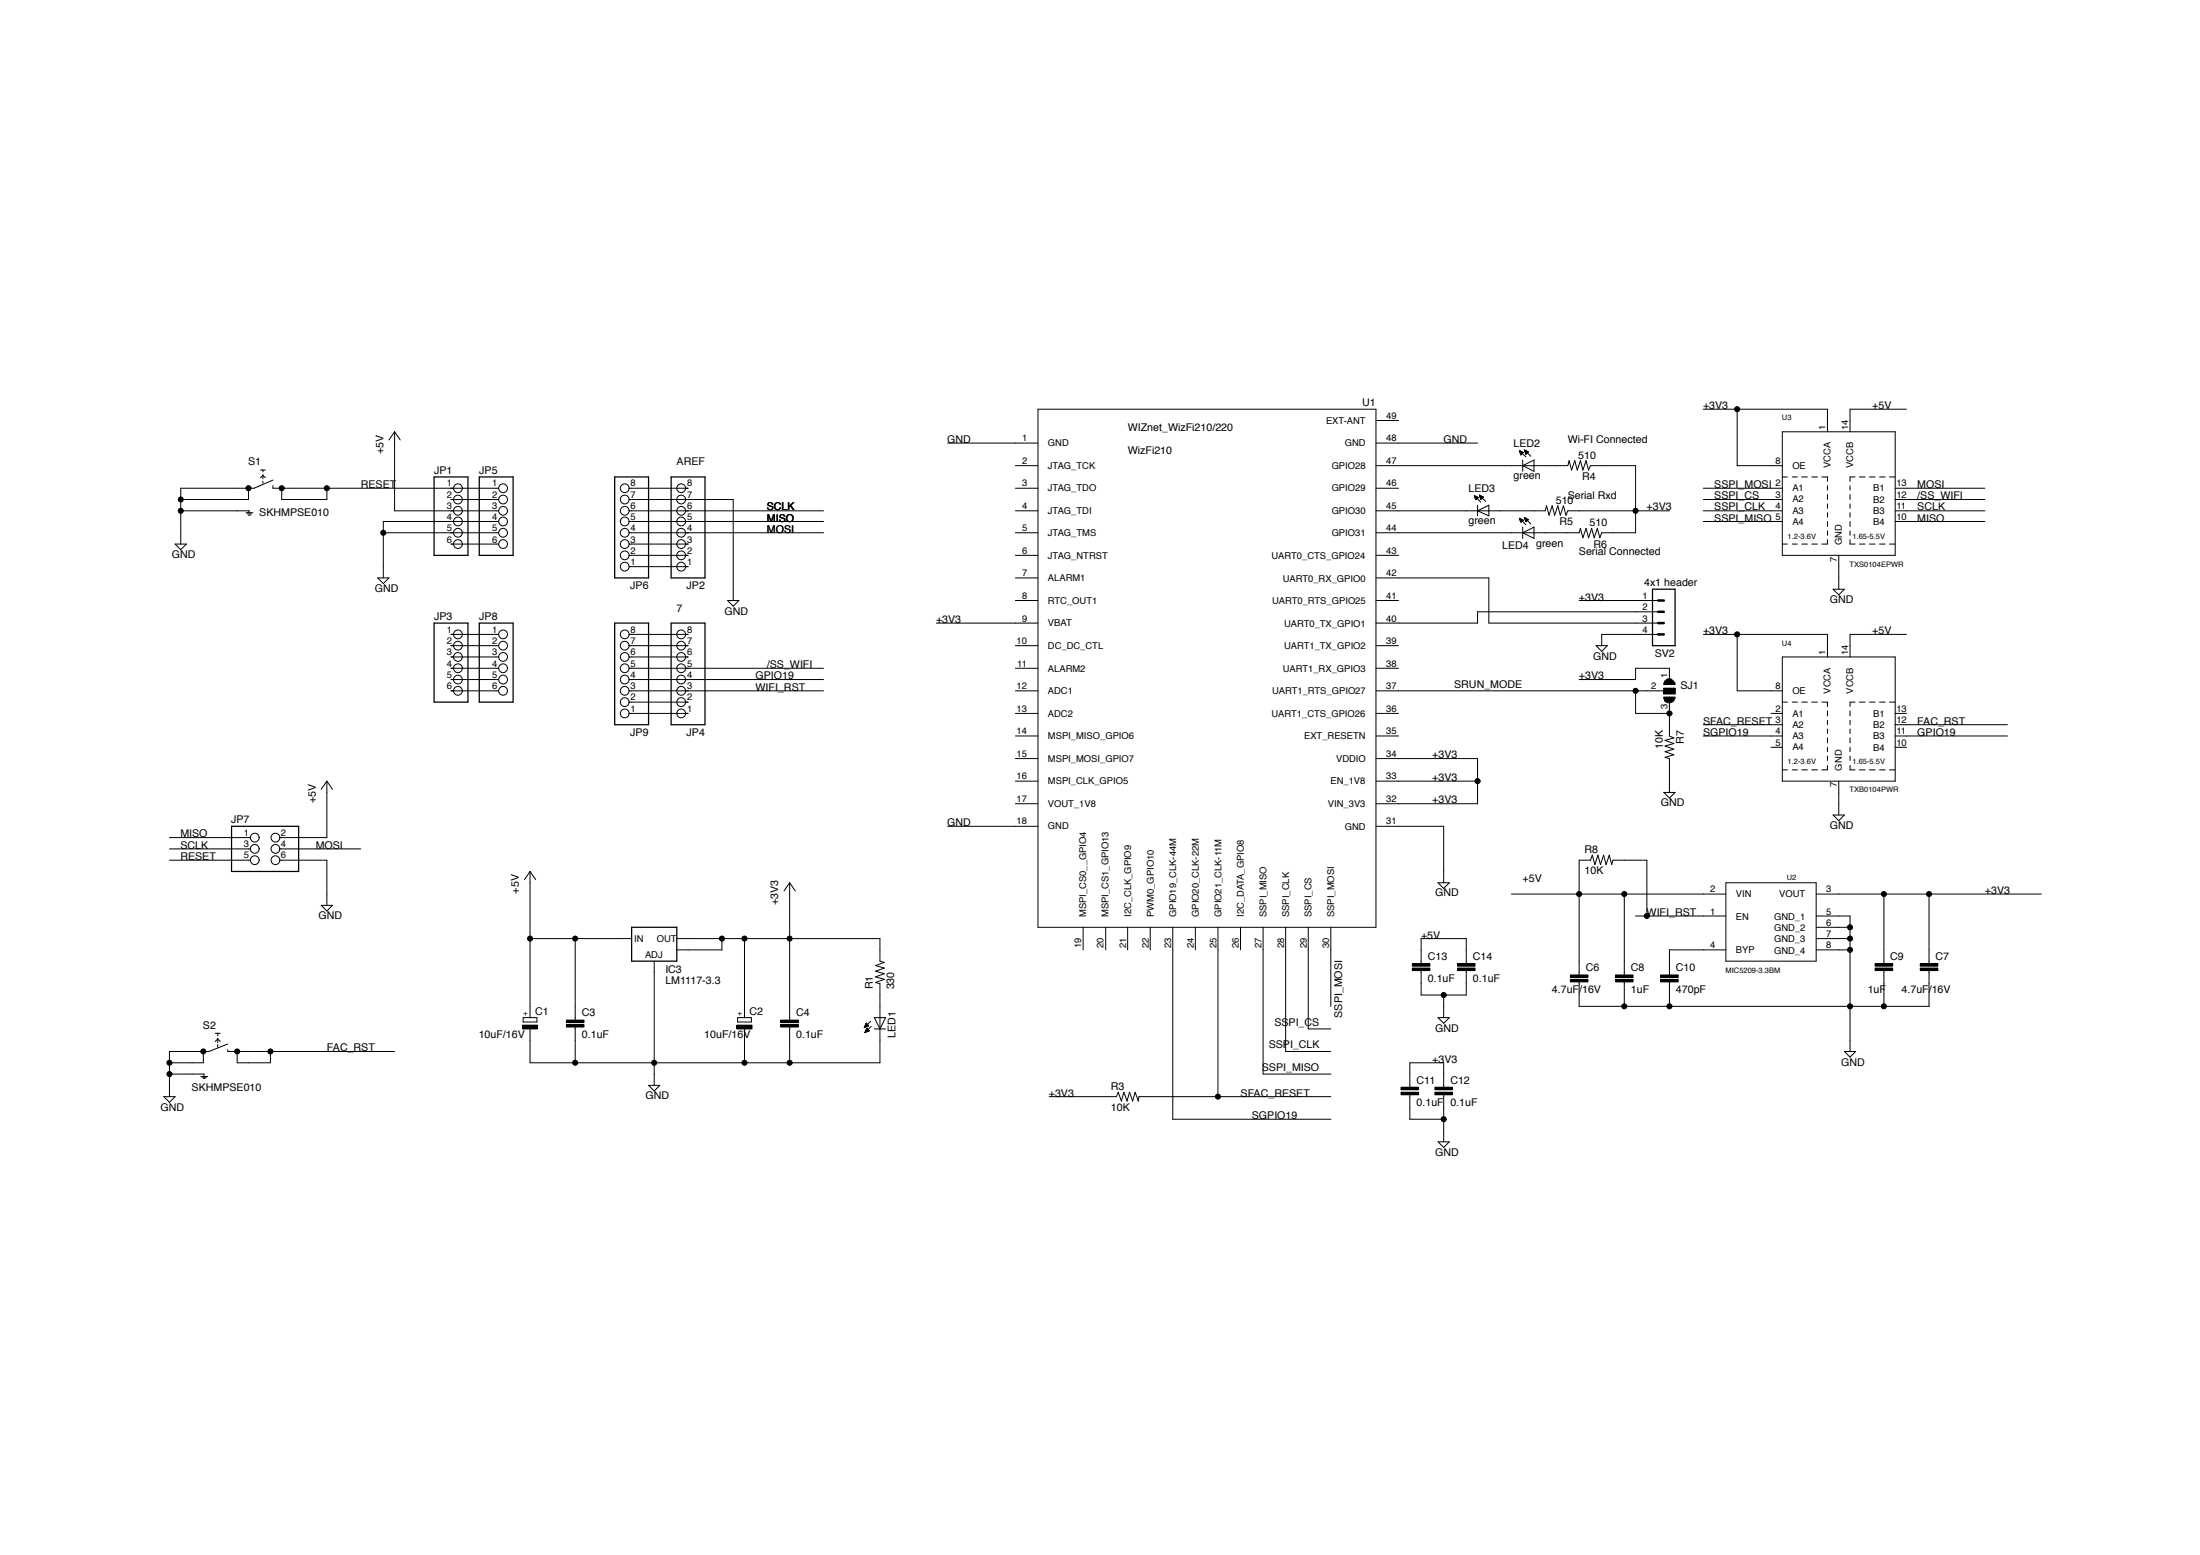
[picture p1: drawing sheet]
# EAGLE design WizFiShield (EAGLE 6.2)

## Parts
C1  10uF/16V  CPOL-EUCT3216  [CT3216]
C2  10uF/16V  CPOL-EUCT3216  [CT3216]
C3  0.1uF  C-EUC0603  [C0603]
C4  0.1uF  C-EUC0603  [C0603]
C6  4.7uF/16V  C-EUC0805  [C0805]
C7  4.7uF/16V  C-EUC0603  [C0603]
C8  1uF  C-EUC0603  [C0603]
C9  1uF  C-EUC0805  [C0805]
C10  470pF  C-EUC0603  [C0603]
C11  0.1uF  C-EUC0603  [C0603]
C12  0.1uF  C-EUC0603  [C0603]
C13  0.1uF  C-EUC0603  [C0603]
C14  0.1uF  C-EUC0603  [C0603]
IC3  LM1117-3.3  V_REG_LM1117SOT223  [SOT223]
JP1  PINHD-1X6  [1X06]
JP2  PINHD-1X8  [1X08]
JP3  PINHD-1X6  [1X06]
JP4  PINHD-1X8  [1X08]
JP5  PINHD-1X6  [1X06]
JP6  PINHD-1X8  [1X08]
JP7  PINHD-2X3  [2X03]
JP8  PINHD-1X6  [1X06]
JP9  PINHD-1X8  [1X08]
LED1  LEDCHIP-LED0805  [CHIP-LED0805]
LED2  green  LEDCHIP-LED0805  [CHIP-LED0805]
LED3  green  LEDCHIP-LED0805  [CHIP-LED0805]
LED4  green  LEDCHIP-LED0805  [CHIP-LED0805]
R1  330  R-US_R0805  [R0805]
R3  10K  RESISTOR0603-RES  [0603-RES]
R4  510  RESISTOR0603-RES  [0603-RES]
R5  510  RESISTOR0603-RES  [0603-RES]
R6  510  RESISTOR0603-RES  [0603-RES]
R7  10K  RESISTOR0603-RES  [0603-RES]
R8  10K  RESISTOR0603-RES  [0603-RES]
S1  SKHMPSE010  [SKHMPXE010]
S2  SKHMPSE010  [SKHMPXE010]
SJ1  SJ2W  [SJ_2]
SV2  4x1 header  MA04-1  [MA04-1]
U1  WizFi210  WIZFI210/220  [WIZFI210/220]
U2  MIC5209-3.3BM  MIC5209  [SO08]
U3  TXS0104EPWR  TXB0104PWR  [TSSOP14]
U4  TXB0104PWR  [TSSOP14]

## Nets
+3V3: C2.+ C4.1 C7.1 C9.1 C11.1 C12.1 IC3.2(OUT) IC3.4(OUT) R1.2 R3.1 R4.1 R5.1 R6.1 SJ1.1 SV2.1 U1.9(VBAT) U1.32(VIN_3V3) U1.33(EN_1V8) U1.34(VDDIO) U2.3(VOUT) U3.1(VCCA) U3.8(OE) U4.1(VCCA) U4.8(OE)
+5V: C1.+ C3.1 C6.1 C8.1 C13.1 C14.1 IC3.3(IN) JP1.3 JP5.3 JP7.2 R8.1 U2.2(VIN) U3.14(VCCB) U4.14(VCCB)
/INT_WIZ: JP2.1 JP6.1
/RESET_WIZ: JP4.6 JP9.6
/SD_DET: JP4.8 JP9.8
/SS_SD: JP2.2 JP6.2
/SS_WIFI: JP4.5 JP9.5 U3.12(B2)
/SS_WIZ: JP2.3 JP6.3
FAC_RST: S2.3(2.1) S2.4(2.2) U4.12(B2)
GND: C1.- C2.- C3.2 C4.2 C6.2 C7.2 C8.2 C9.2 C10.2 C11.2 C12.2 C13.2 C14.2 IC3.1(ADJ) JP1.4 JP1.5 JP2.7 JP5.4 JP5.5 JP6.7 JP7.6 LED1.C R7.2 S1.1(1.1) S1.2(1.2) S1.5(SH) S2.1(1.1) S2.2(1.2) S2.5(SH) SV2.4 U1.1(GND) U1.18(GND) U1.31(GND) U1.48(GND) U2.5(GND_1) U2.6(GND_2) U2.7(GND_3) U2.8(GND_4) U3.7(GND) U4.7(GND)
GPIO19: JP4.4 JP9.4 U4.11(B3)
GPIO28: LED2.C U1.47(GPIO28)
GPIO30: LED3.C U1.45(GPIO30)
GPIO31: LED4.C U1.44(GPIO31)
MISO: JP2.5 JP6.5 JP7.1 U3.10(B4)
MOSI: JP2.4 JP6.4 JP7.4 U3.13(B1)
N$2: JP3.1 JP8.1
N$3: JP3.2 JP8.2
N$4: JP3.3 JP8.3
N$5: C10.1 U2.4(BYP)
N$6: JP3.4 JP8.4
N$8: JP3.5 JP8.5
N$9: JP3.6 JP8.6
N$10: JP2.8 JP6.8
N$11: JP4.2 JP9.2
N$12: JP4.1 JP9.1
N$13: JP1.6 JP5.6
N$14: JP1.2 JP5.2
N$15: LED1.A R1.1
N$50: LED2.A R4.2
N$51: LED3.A R5.2
N$53: LED4.A R6.2
PWDN: JP4.7 JP9.7
RESET: JP1.1 JP5.1 JP7.5 S1.3(2.1) S1.4(2.2)
SCLK: JP2.6 JP6.6 JP7.3 U3.11(B3)
SFAC_RESET: R3.2 U1.25(GPIO21_CLK-11M) U4.3(A2)
SGPIO19: U1.23(GPIO19_CLK-44M) U4.4(A3)
SRUN_MODE: R7.1 SJ1.2 SJ1.3 U1.37(UART1_RTS_GPIO27)
SSPI_CLK: U1.28(SSPI_CLK) U3.4(A3)
SSPI_CS: U1.29(SSPI_CS) U3.3(A2)
SSPI_MISO: U1.27(SSPI_MISO) U3.5(A4)
SSPI_MOSI: U1.30(SSPI_MOSI) U3.2(A1)
UART0_RX: SV2.3 U1.42(UART0_RX_GPIO0)
UART0_TX: SV2.2 U1.40(UART0_TX_GPIO1)
WIFI_RST: JP4.3 JP9.3 R8.2 U2.1(EN)
Unconnected: U1.2(JTAG_TCK) U1.3(JTAG_TDO) U1.4(JTAG_TDI) U1.5(JTAG_TMS) U1.6(JTAG_NTRST) U1.7(ALARM1) U1.8(RTC_OUT1) U1.10(DC_DC_CTL) U1.11(ALARM2) U1.12(ADC1) U1.13(ADC2) U1.14(MSPI_MISO_GPIO6) U1.15(MSPI_MOSI_GPIO7) U1.16(MSPI_CLK_GPIO5) U1.17(VOUT_1V8) U1.19(MSPI_CS0__GPIO4) U1.20(MSPI_CS1_GPIO13) U1.21(I2C_CLK_GPIO9) U1.22(PWM0_GPIO10) U1.24(GPIO20_CLK-22M) U1.26(I2C_DATA_GPIO8) U1.35(EXT_RESETN) U1.36(UART1_CTS_GPIO26) U1.38(UART1_RX_GPIO3) U1.39(UART1_TX_GPIO2) U1.41(UART0_RTS_GPIO25) U1.43(UART0_CTS_GPIO24) U1.46(GPIO29) U1.49(EXT-ANT) U4.2(A1) U4.5(A4) U4.10(B4) U4.13(B1)

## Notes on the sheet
- Wi-FI Connected
- AREF
- Serial Rxd
- SCLK
- MISO
- MOSI
- Serial Connected
- 7

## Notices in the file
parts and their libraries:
SparkFun: Licensing: CC v3.0 Share-Alike You are welcome to use this library for commercial purposes.
